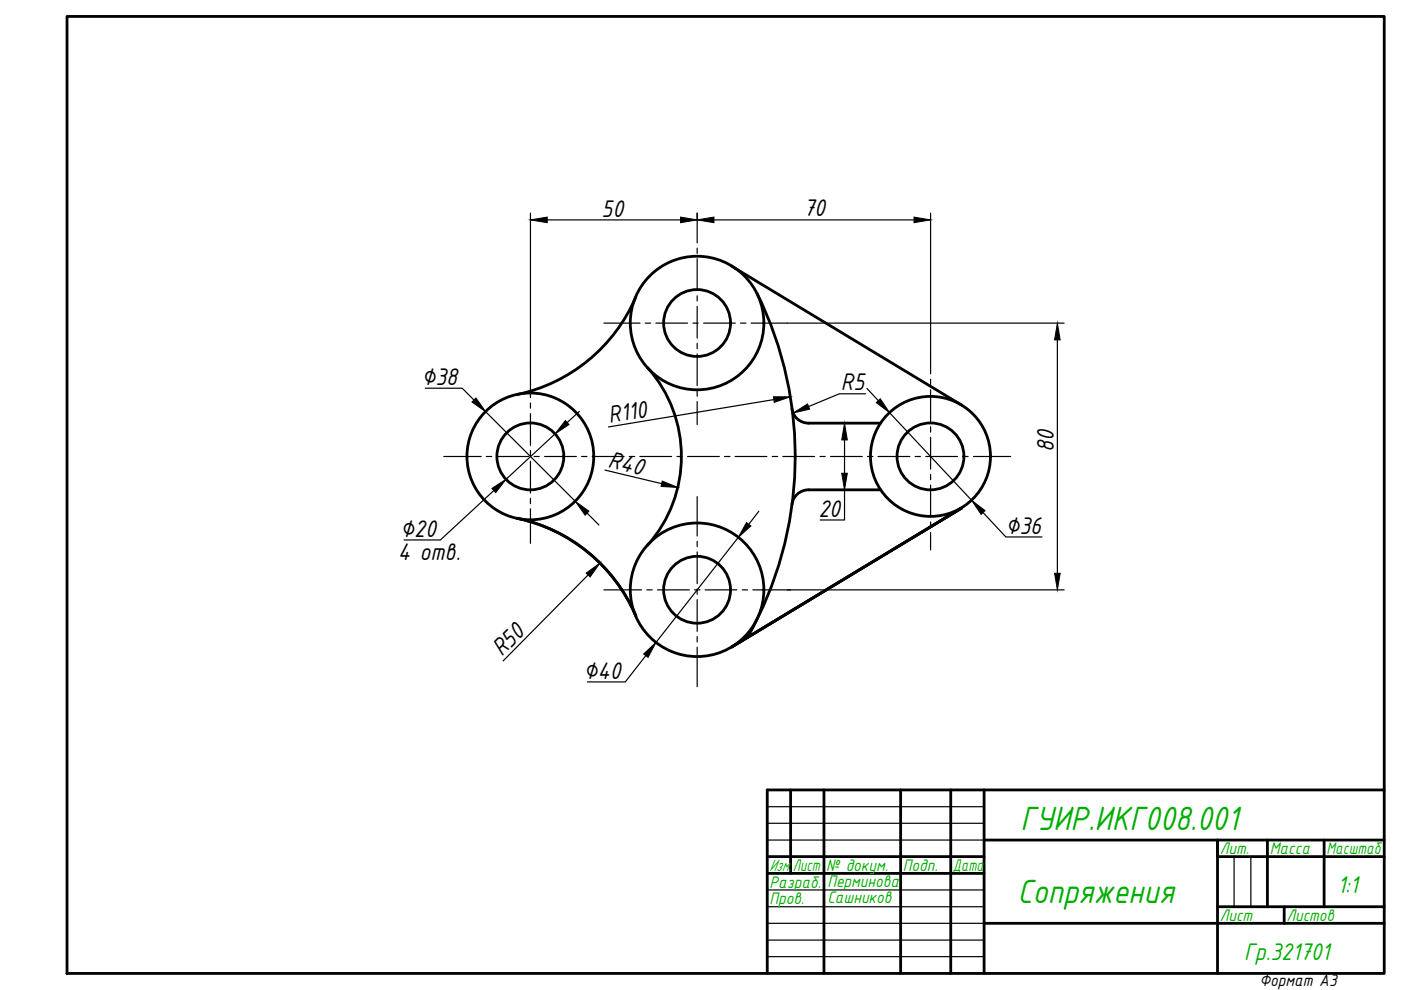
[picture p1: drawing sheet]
<svg xmlns="http://www.w3.org/2000/svg" width="297mm" height="210mm" viewBox="0 0 297 210" stroke-linecap="round" stroke-linejoin="round" font-family="sans-serif">
<!-- layer: 0 -->
<g fill="none" stroke="#000" stroke-width=".59">
<path d="M14.2 3.5h279.3v202.9h-279.3zM155.1 56.4l48.8 29.5M134.8 62.9a35.4 35.4 0 0 1-25.1 20.8M137.3 77.9a28.3 28.3 0 0 1 0 37.7M160.5 62.2a77.8 77.8 0 0 1-2 72.9M167.9 86.6a3.5 3.5 0 0 0 3.5 3.1h15.3M109.7 109.9a35.4 35.4 0 0 1 25.1 20.7M186.7 103.9h-15.3a3.5 3.5 0 0 0-3.5 3M203.9 107.7l-48.8 29.5M167.6 167.5v17.7M174.7 167.5v38.9M191 167.5v38.9"/>
<path d="M201.6 167.5v38.9M208.6 167.5v38.9M208.6 178.1h84.9M268.7 178.1v14.1M280.7 178.1v14.1M293.5 167.5h-130.8v38.9M162.7 181.6h45.9M162.7 185.2h45.9M208.6 195.8h84.9M258.1 192.2h35.4M272.3 192.2v3.6M293.5 181.6h-35.4v-3.5v28.3"/>
<circle cx="147.8" cy="68.5" r="14.2"/>
<circle cx="147.8" cy="68.5" r="7.1"/>
<circle cx="112.4" cy="96.8" r="13.4"/>
<circle cx="112.4" cy="96.8" r="7.1"/>
<circle cx="197.3" cy="96.8" r="12.7"/>
<circle cx="197.3" cy="96.8" r="7.1"/>
<circle cx="147.8" cy="125" r="14.2"/>
<circle cx="147.8" cy="125" r="7.1"/>
</g>
<path d="M162.7 171h45.9M162.7 174.6h45.9M162.7 178.1h45.9M162.7 188.7h45.9M162.7 192.2h45.9M162.7 199.3h45.9M162.7 195.8h45.9M261.6 181.6v10.6M265.2 181.6v10.6M162.7 202.8h45.9" fill="none" stroke="#000" stroke-width=".25"/>
<g fill="none" stroke="#000" stroke-width=".25">
<path d="M147.8 46.6v4.9M147.8 52.6v1.1M147.8 54.8v6.8M112.5 77v7.3M128 68.5h7.7M136.8 68.5h1.2M139.1 68.5h6.7M146.9 68.5h1.1M147.8 62.7v1.1M147.8 65v6.7M147.8 72.8v1.1M147.8 75v6.8"/>
<path d="M149.2 68.5h6.7M157 68.5h1.1M159.2 68.5h7.7M197.3 75.6v3.7M94.1 96.8h7.9M103.1 96.8h1.2M105.4 96.8h6.7M112.5 85.4v1.1M112.5 87.7v6.7M112.5 95.5v1.2M112.5 97.8v6.7M113.2 96.8h1.1"/>
<path d="M115.5 96.8h6.7M123.3 96.8h1.1M125.5 96.8h6.8M133.4 96.8h1.2M135.7 96.8h6.7M143.5 96.8h1.1M145.8 96.8h6.7M147.8 82.9v1.1M147.8 85.1v4.9M153.6 96.8h1.2M155.9 96.8h6.7M163.7 96.8h1.2"/>
<path d="M166 96.8h6.7M173.8 96.8h1.1M176.1 96.8h6.7M183.9 96.8h1.2M186.2 96.8h6.7M194 96.8h1.1M196.3 96.8h6.7M197.3 80.4v1.1M197.3 82.6v6.8M197.3 90.5v1.1M197.3 92.7v6.8M204.2 96.8h1.1"/>
<path d="M206.4 96.8h7.9M112.5 105.6v1.2M112.5 107.9v7.3M147.8 105.3v8.3M147.8 114.8v1.1M147.8 117v6.8M197.3 100.6v1.1M197.3 102.8v6.8M197.3 110.7v1.1M197.3 112.9v3.7M128 125.1h8M137.1 125.1h1.2"/>
<path d="M139.4 125.1h6.8M147.3 125.1h1.1M147.8 124.9v1.1M147.8 127.1v6.8M147.8 135v1.1M147.8 137.2v8.4M149.5 125.1h6.7M157.4 125.1h1.1M159.6 125.1h8"/>
</g>
<g fill="none" stroke="#000" stroke-width=".25">
<path d="M112.5 45.2v31.8M116 46.6h28.3M147.8 45.2v1.4M151.4 46.6h42.4M197.3 45.2v30.4M166.9 68.5h58.7M224.2 72.1v49.5M90.2 82.3h7.8l2.5 2.5M103 87.3l19 19M117.7 92l-10.4 9.6M122.8 87.2l-2.5 2.4M128.3 99.7l12 2.8"/>
<path d="M164.1 84.7l-35.1 5.8M176.1 89.7h4.4M179.1 93.3v7M183.5 83.5h-5.5l-6.6 2.7M183.8 82.4l2.4 2.5M188.6 87.5l17.4 18.6M104.7 104l-11.3 10.5h-7.7M124.5 108.8l2.5 2.5M156.5 113.9l-17.4 22.3M160.9 108.4l-2.2 2.8M176.1 103.9h4.4M179.1 103.9v6.4h-5.2"/>
<path d="M208.4 108.7l4.9 5.1h7.6M124.7 121.9l-18 18.2M136.9 139l-4.3 5.6h-8.1M166.9 125.1h58.7"/>
</g>
<g fill="#000" stroke="#000" stroke-width=".21">
<path d="M112.5 46.6l3.5-.6v1.2zM144.3 46l3.5 .6-3.5 .6zM147.8 46.6l3.6-.6v1.2zM193.8 46l3.5 .6-3.5 .6zM224.2 68.5l.6 3.6h-1.2zM100.9 84.4l2.1 2.9-2.9-2.1zM119.9 89.2l.7 .8-2.9 2zM164 84.1h3.5l-3.3 1.2zM168.2 87.6l3-1.9 .4 1.1zM179.1 89.7l.5 3.6h-1.1zM185.8 85.4l.8-.8 2 2.9zM104.3 103.6l3-2-2.2 2.9z"/>
<path d="M122 106.3l2.9 2.1-.8 .8zM140.4 102l3.3 1.3-3.5-.2zM158.3 110.8l.9 .7-2.7 2.4zM178.5 100.3h1.1l-.5 3.6zM206 106.1l2.9 2.2-.9 .8zM124.3 121.5l2.9-2.1-2.1 2.9zM136.5 138.7l2.6-2.5-1.7 3.2zM223.6 121.6h1.2l-.6 3.5z"/>
</g>
<g font-size="7.7" fill="#00ad00">
<text x="216.4" y="176">ГУИР.ИКГ008.001</text>
<text x="215.7" y="191.5">Сопряжения</text>
</g>
<g font-size="5.5">
<text x="127.5" y="45.9">50</text>
<text x="170.3" y="45.9">70</text>
<text x="89.4" y="81.6">∅38</text>
<text x="178.3" y="82.8">R5</text>
<text x="129.2" y="89.8" transform="rotate(-10 129.2 89.8)">R110</text>
<text x="223.5" y="95.9" transform="rotate(-90 223.5 95.9)">80</text>
<text x="128.7" y="99.1" transform="rotate(14 128.7 99.1)">R40</text>
<text x="84.9" y="113.8">∅20</text>
<text x="173.5" y="109.5">20</text>
<text x="213.2" y="113.1">∅36</text>
<text x="84.4" y="118.7">4 отв.</text>
<text x="106.4" y="139.4" transform="rotate(-45 106.4 139.4)">R50</text>
<text x="123.7" y="143.9">∅40</text>
</g>
<g font-size="5.5" fill="#00ad00">
<text x="283.6" y="189.4">1:1</text>
<text x="263.8" y="203.6">Гр.321701</text>
</g>
<g font-size="3.8" fill="#00ad00">
<text x="163.1" y="184.7">Изм.</text>
<text x="168.1" y="184.7">Лист</text>
<text x="175.2" y="184.7">№ докум.</text>
<text x="191.4" y="184.7">Подп.</text>
<text x="202" y="184.7">Дата</text>
<text x="258.6" y="181.2">Лит.</text>
<text x="269.2" y="181.2">Масса</text>
<text x="281.2" y="181.2">Масштаб</text>
<text x="163.1" y="188.2">Разраб.</text>
<text x="163.1" y="191.7">Пров.</text>
<text x="175.4" y="188">Перминова</text>
<text x="175.4" y="191.5">Сашников</text>
<text x="258.6" y="195.3">Лист</text>
<text x="272.7" y="195.3">Листов</text>
</g>
<text font-size="3.8" x="267" y="209.1">Формат А3</text>
</svg>
